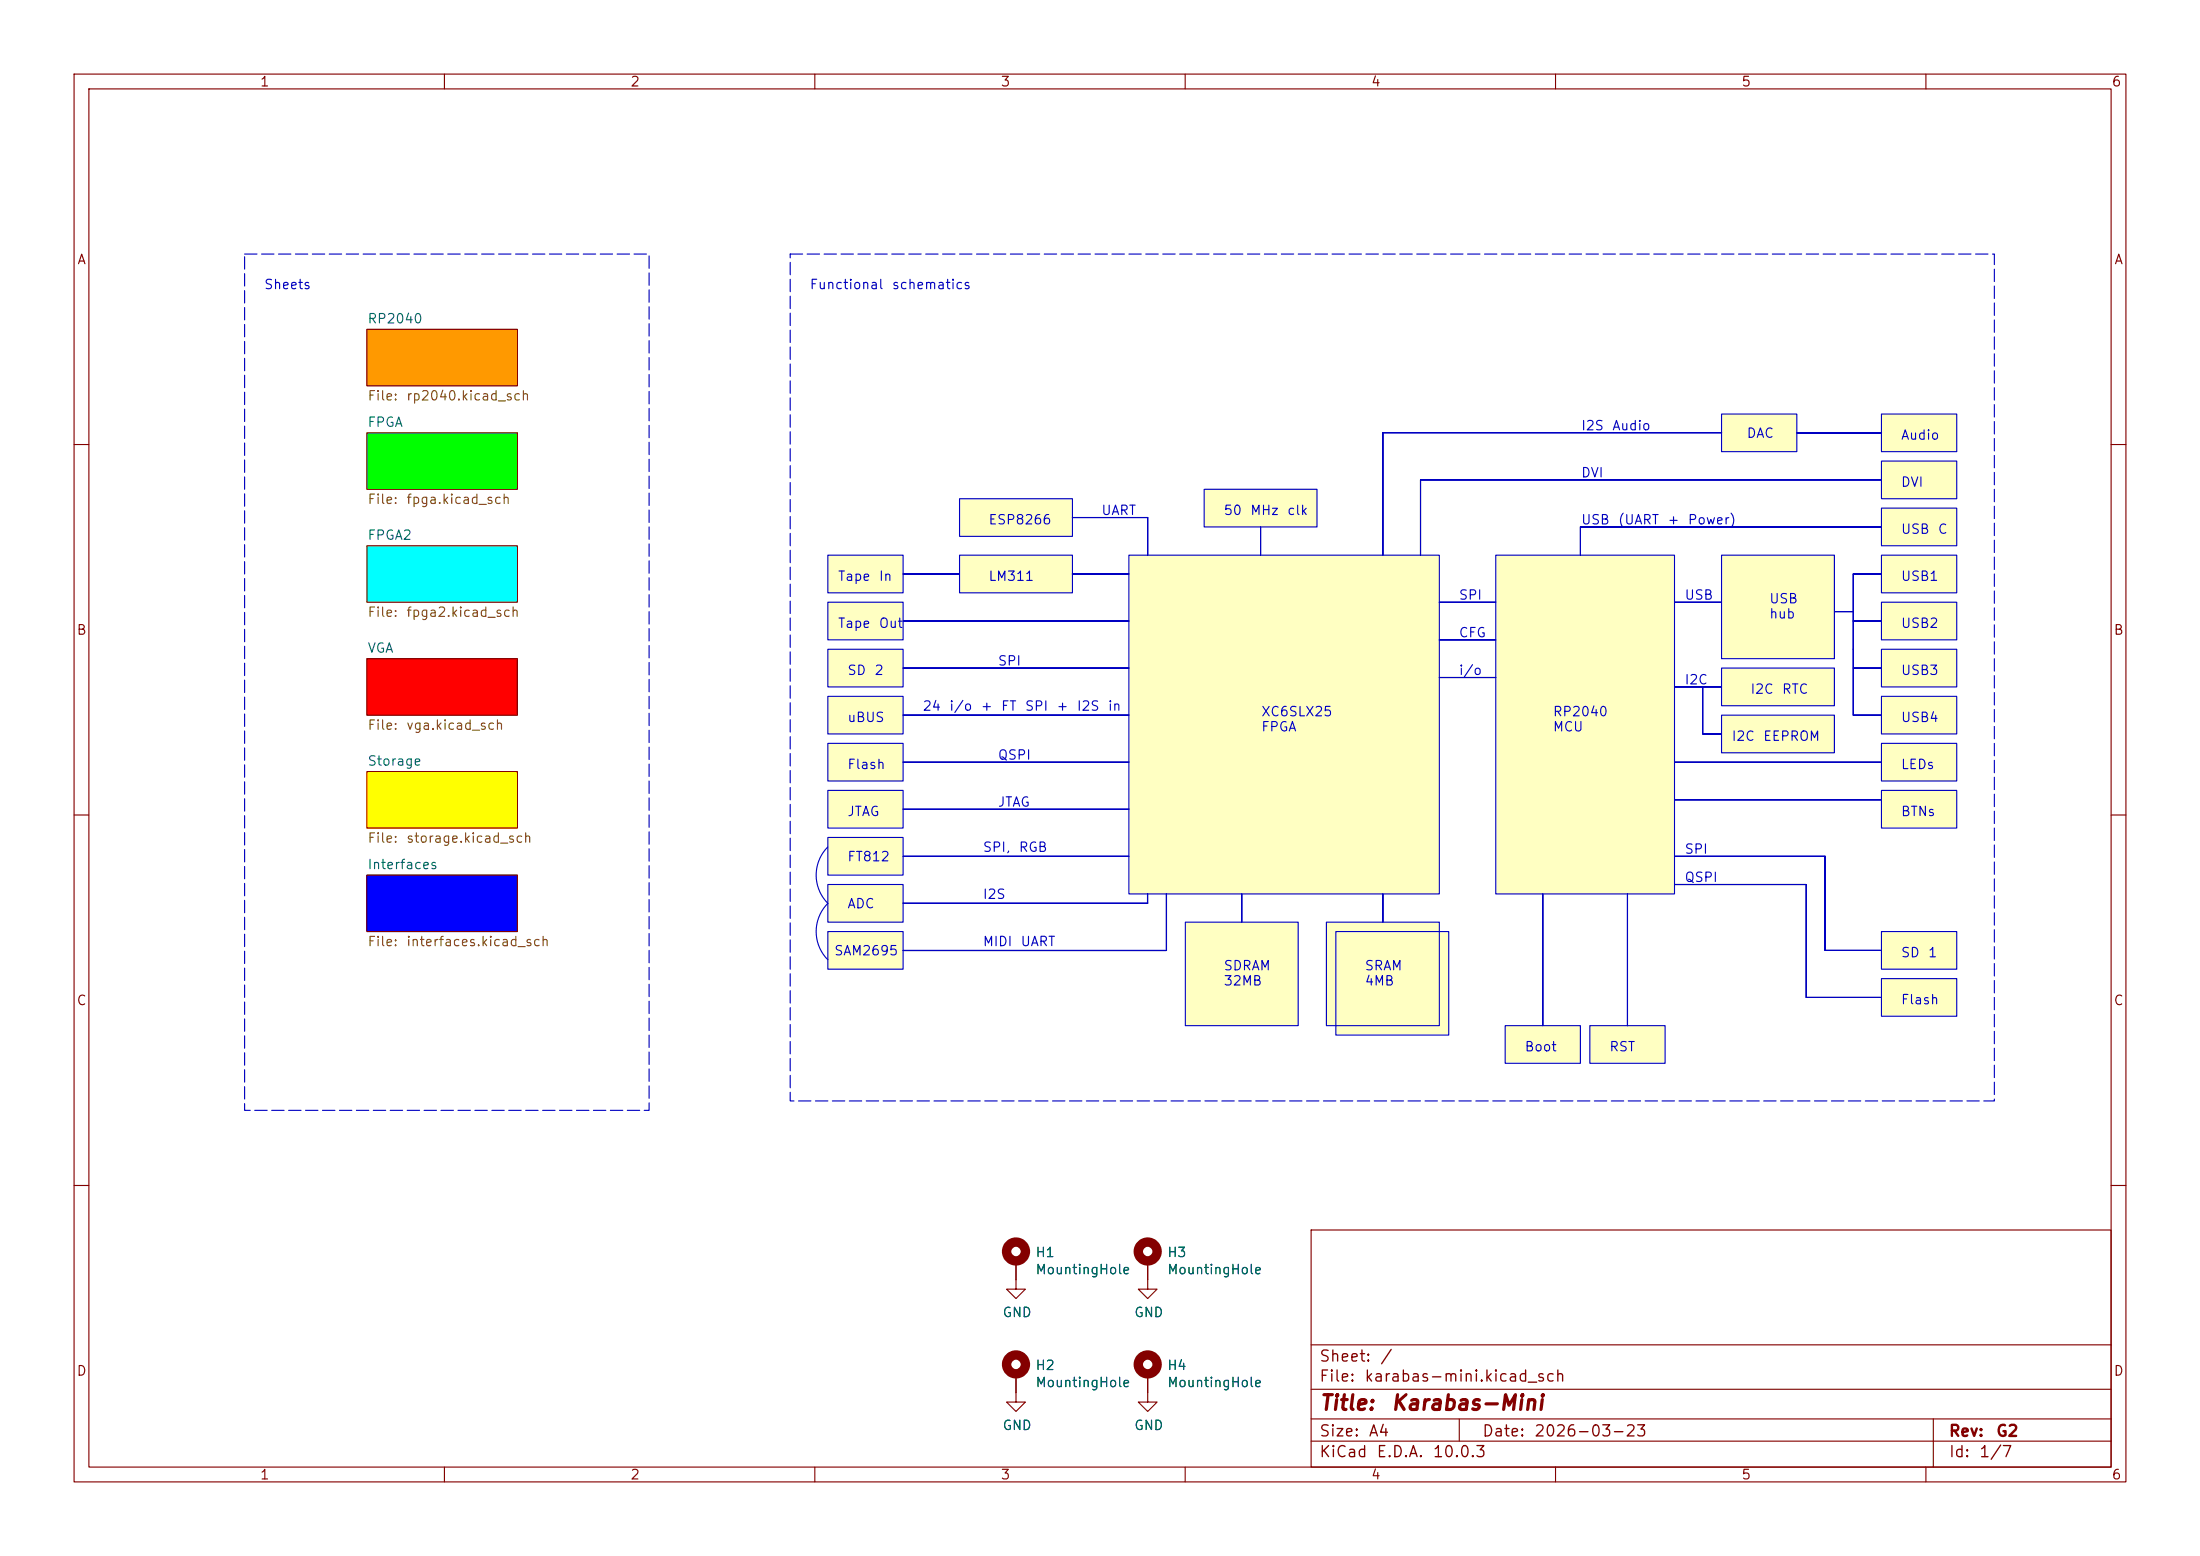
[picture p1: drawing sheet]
<svg xmlns="http://www.w3.org/2000/svg" width="297mm" height="210mm" viewBox="0 0 297 210" stroke-linecap="round" stroke-linejoin="round" font-family="sans-serif">
<g fill="none" stroke="#840000" stroke-width=".15">
<path d="M10 10h277v190h-277zM12 12h273v186h-273zM60 10v2M110 10v2M160 10v2M210 10v2M260 10v2M10 60h2M285 60h2M10 110h2M285 110h2M10 160h2"/>
<path d="M177 166h108v32h-108zM285 160h2M60 198v2M110 198v2M160 198v2M177 194.5h108M177 191.5h108M177 187.5h108M177 181.5h108M197 191.5v3M210 198v2M260 198v2"/>
<path d="M261 191.5v6.5"/>
</g>
<path d="M49.5 104.1h20.3v7.7h-20.3z" fill="#ff0" stroke="#ff0" stroke-width=".14"/>
<path d="M49.5 44.5h20.3v7.6h-20.3z" fill="#f90" stroke="#f90" stroke-width=".14"/>
<path d="M49.5 58.4h20.3v7.6h-20.3z" fill="#0f0" stroke="#0f0" stroke-width=".14"/>
<path d="M49.5 118.1h20.3v7.6h-20.3z" fill="#00f" stroke="#00f" stroke-width=".14"/>
<path d="M49.5 73.7h20.3v7.6h-20.3z" fill="#0ff" stroke="#0ff" stroke-width=".14"/>
<path d="M49.5 88.9h20.3v7.6h-20.3z" fill="#f00" stroke="#f00" stroke-width=".14"/>
<g fill="#ffffc2">
<path d="M254 74.9h10.2v5.1h-10.2z"/>
<path d="M254 81.3h10.2v5.1h-10.2z"/>
<path d="M232.4 55.9h10.2v5.1h-10.2z"/>
<path d="M111.8 106.7h10.1v5.1h-10.1z"/>
<path d="M111.8 113h10.1v5.1h-10.1z"/>
<path d="M111.8 125.7h10.1v5.1h-10.1z"/>
<path d="M111.8 74.9h10.1v5.1h-10.1z"/>
<path d="M111.8 119.4h10.1v5.1h-10.1z"/>
<path d="M111.8 81.3h10.1v5.1h-10.1z"/>
<path d="M129.5 67.3h15.3v5.1h-15.3z"/>
<path d="M129.5 74.9h15.3v5.1h-15.3z"/>
<path d="M111.8 94h10.1v5.1h-10.1z"/>
<path d="M111.8 100.3h10.1v5.1h-10.1z"/>
<path d="M111.8 87.6h10.1v5.1h-10.1z"/>
<path d="M254 106.7h10.2v5.1h-10.2z"/>
<path d="M254 125.7h10.2v5.1h-10.2z"/>
<path d="M254 132.1h10.2v5.1h-10.2z"/>
<path d="M180.3 125.7h15.3v14h-15.3z"/>
<path d="M179.1 124.5h15.2v13.9h-15.2z"/>
<path d="M160 124.5h15.3v13.9h-15.3z"/>
<path d="M152.4 74.9h41.9v45.8h-41.9z"/>
<path d="M162.6 66h15.2v5.1h-15.2z"/>
<path d="M214.6 138.4h10.2v5.1h-10.2z"/>
<path d="M203.2 138.4h10.2v5.1h-10.2z"/>
<path d="M254 68.6h10.2v5.1h-10.2z"/>
<path d="M254 62.2h10.2v5.1h-10.2z"/>
<path d="M254 55.9h10.2v5.1h-10.2z"/>
<path d="M201.9 74.9h24.2v45.8h-24.2z"/>
<path d="M254 87.6h10.2v5.1h-10.2z"/>
<path d="M232.4 74.9h15.2v14h-15.2z"/>
<path d="M232.4 90.2h15.2v5.1h-15.2z"/>
<path d="M254 100.3h10.2v5.1h-10.2z"/>
<path d="M254 94h10.2v5.1h-10.2z"/>
<path d="M232.4 96.5h15.2v5.1h-15.2z"/>
</g>
<path d="M49.5 44.5h20.3v7.6h-20.3zM49.5 58.4h20.3v7.6h-20.3zM49.5 73.7h20.3v7.6h-20.3zM49.5 88.9h20.3v7.6h-20.3zM49.5 104.1h20.3v7.7h-20.3zM49.5 118.1h20.3v7.6h-20.3zM137.2 170.2v3.8h1.2l-1.2 1.3-1.3-1.3h1.3M154.9 170.2v3.8h1.3l-1.3 1.3-1.2-1.3h1.2M137.2 185.4v3.8h1.2l-1.2 1.3-1.3-1.3h1.3M154.9 185.4v3.8h1.3l-1.3 1.3-1.2-1.3h1.2" fill="none" stroke="#840000" stroke-width=".15"/>
<g fill="none" stroke="#840000" stroke-width="1.3">
<circle cx="137.2" cy="168.9" r="1.27"/>
<circle cx="154.9" cy="168.9" r="1.27"/>
<circle cx="137.2" cy="184.1" r="1.27"/>
<circle cx="154.9" cy="184.1" r="1.27"/>
</g>
<g fill="none" stroke="#0000c2" stroke-width=".15">
<path d="M186.7 58.4h45.7zM186.7 58.4v16.5zM232.4 55.9h10.2v5.1h-10.2zM242.6 58.4h11.4zM254 55.9h10.2v5.1h-10.2zM111.8 74.9h10.1v5.1h-10.1zM121.9 77.5h7.6zM129.5 67.3h15.3v5.1h-15.3zM129.5 74.9h15.3v5.1h-15.3zM144.8 69.9h10.1zM144.8 77.5h7.6zM152.4 74.9h41.9v45.8h-41.9z"/>
<path d="M154.9 69.9v5zM162.6 66h15.2v5.1h-15.2zM170.2 71.1v3.8zM191.8 64.8v10.1zM191.8 64.8h62.2zM201.9 74.9h24.2v45.8h-24.2zM213.4 71.1v3.8zM213.4 71.1h40.6zM232.4 74.9h15.2v14h-15.2zM250.2 77.5h3.8zM250.2 77.5v6.3zM254 74.9h10.2v5.1h-10.2z"/>
<path d="M254 68.6h10.2v5.1h-10.2zM254 62.2h10.2v5.1h-10.2zM111.8 81.3h10.1v5.1h-10.1zM111.8 94h10.1v5.1h-10.1zM111.8 87.6h10.1v5.1h-10.1zM121.9 90.2h30.5zM121.9 83.8h30.5zM121.9 96.5h30.5zM194.3 86.4h7.6zM194.3 91.4h7.6zM194.3 81.3h7.6zM226.1 92.7h6.3z"/>
<path d="M226.1 81.3h6.3zM229.9 92.7v6.4zM229.9 99.1h2.5zM232.4 90.2h15.2v5.1h-15.2zM232.4 96.5h15.2v5.1h-15.2zM247.6 82.6h2.6zM250.2 83.8h3.8zM250.2 83.8v3.8zM250.2 90.2h3.8zM250.2 87.6v8.9zM250.2 96.5h3.8zM254 81.3h10.2v5.1h-10.2z"/>
<path d="M254 87.6h10.2v5.1h-10.2zM254 94h10.2v5.1h-10.2zM111.8 106.7h10.1v5.1h-10.1zM111.8 113h10.1v5.1h-10.1zM111.8 119.4h10.1v5.1h-10.1zM111.8 100.3h10.1v5.1h-10.1zM111.8 114.3a5.4 5.4 0 0 0 0 7.6 5.4 5.4 0 0 0 0 7.6M121.9 109.2h30.5zM121.9 102.9h30.5zM121.9 115.6h30.5zM226.1 102.9h27.9zM226.1 119.4h17.7z"/>
<path d="M226.1 115.6h20.3zM226.1 108h27.9zM243.8 119.4v15.2zM246.4 115.6v12.7zM254 106.7h10.2v5.1h-10.2zM254 100.3h10.2v5.1h-10.2zM111.8 125.7h10.1v5.1h-10.1zM121.9 121.9h33zM121.9 128.3h35.6zM154.9 120.7v1.2zM157.5 120.7v7.6zM160 124.5h15.3v13.9h-15.3z"/>
<path d="M167.6 120.7v3.8zM179.1 124.5h15.2v13.9h-15.2zM180.3 125.7h15.3v14h-15.3zM186.7 120.7v3.8zM203.2 138.4h10.2v5.1h-10.2zM208.3 120.7v17.7zM214.6 138.4h10.2v5.1h-10.2zM219.7 120.7v17.7zM243.8 134.6h10.2zM246.4 128.3h7.6zM254 125.7h10.2v5.1h-10.2zM254 132.1h10.2v5.1h-10.2z"/>
</g>
<path d="M33 34.3h54.6v115.6h-54.6zM106.7 34.3h162.5v114.3h-162.5z" fill="none" stroke="#0000c2" stroke-width=".15" stroke-dasharray="1.7 .6"/>
<g font-size="2" fill="#840000">
<text x="178" y="190.8">Title:</text>
<text x="187.7" y="190.8">Karabas-Mini</text>
</g>
<g font-size="1.5" fill="#840000">
<text x="178" y="184.2">Sheet:</text>
<text x="186.2" y="184.2">/</text>
<text x="178" y="186.9">File:</text>
<text x="184.1" y="186.9">karabas-mini.kicad_sch</text>
<text x="178" y="197.1">KiCad</text>
<text x="178" y="194.3">Size:</text>
<text x="184.7" y="194.3">A4</text>
<text x="185.7" y="197.1">E.D.A.</text>
<text x="193.3" y="197.1">10.0.3</text>
<text x="200" y="194.3">Date:</text>
<text x="207" y="194.3">2026-03-23</text>
<text x="263" y="194.3">Rev:</text>
<text x="263" y="197.1">Id:</text>
<text x="267.1" y="197.1">1/7</text>
<text x="269.4" y="194.3">G2</text>
</g>
<g font-size="1.3" fill="#840000">
<text x="35" y="12">1</text>
<text x="85" y="12">2</text>
<text x="135" y="12">3</text>
<text x="185" y="12">4</text>
<text x="235" y="12">5</text>
<text x="285" y="12">6</text>
<text x="10.3" y="36">A</text>
<text x="285.3" y="36">A</text>
<text x="10.3" y="86">B</text>
<text x="285.3" y="86">B</text>
<text x="10.3" y="136">C</text>
<text x="285.3" y="136">C</text>
<text x="10.3" y="186">D</text>
<text x="285.3" y="186">D</text>
<text x="35" y="200">1</text>
<text x="85" y="200">2</text>
<text x="135" y="200">3</text>
<text x="185" y="200">4</text>
<text x="235" y="200">5</text>
<text x="285" y="200">6</text>
</g>
<g font-size="1.3" fill="#0000c2">
<text x="35.6" y="39.3">Sheets</text>
<text x="109.2" y="39.3">Functional</text>
<text x="120.3" y="39.3">schematics</text>
<text x="213.4" y="58.4">I2S</text>
<text x="217.6" y="58.4">Audio</text>
<text x="235.7" y="59.4">DAC</text>
<text x="256.5" y="59.7">Audio</text>
<text x="213.4" y="64.7">DVI</text>
<text x="133.3" y="71.1">ESP8266</text>
<text x="148.6" y="69.8">UART</text>
<text x="165.1" y="69.8">50</text>
<text x="168.7" y="69.8">MHz</text>
<text x="173.7" y="69.8">clk</text>
<text x="213.4" y="71.1">USB</text>
<text x="218.3" y="71.1">(UART</text>
<text x="225" y="71.1">+</text>
<text x="227.8" y="71.1">Power)</text>
<text x="256.5" y="66">DVI</text>
<text x="256.5" y="72.4">USB</text>
<text x="261.5" y="72.4">C</text>
<text x="113" y="78.7">Tape</text>
<text x="118.6" y="78.7">In</text>
<text x="133.3" y="78.7">LM311</text>
<text x="196.8" y="81.3">SPI</text>
<text x="227.3" y="81.3">USB</text>
<text x="238.8" y="81.8">USB</text>
<text x="238.8" y="83.8">hub</text>
<text x="256.5" y="78.7">USB1</text>
<text x="113" y="85.1">Tape</text>
<text x="118.6" y="85.1">Out</text>
<text x="196.8" y="86.3">CFG</text>
<text x="256.5" y="85.1">USB2</text>
<text x="114.3" y="91.4">SD</text>
<text x="118" y="91.4">2</text>
<text x="134.6" y="90.1">SPI</text>
<text x="196.8" y="91.4">i/o</text>
<text x="227.3" y="92.7">I2C</text>
<text x="236.2" y="94">I2C</text>
<text x="240.5" y="94">RTC</text>
<text x="256.5" y="91.4">USB3</text>
<text x="114.3" y="97.8">uBUS</text>
<text x="124.5" y="96.2">24</text>
<text x="128" y="96.2">i/o</text>
<text x="132.3" y="96.2">+</text>
<text x="135" y="96.2">FT</text>
<text x="138.3" y="96.2">SPI</text>
<text x="142.5" y="96.2">+</text>
<text x="145.3" y="96.2">I2S</text>
<text x="149.5" y="96.2">in</text>
<text x="170.2" y="97">XC6SLX25</text>
<text x="170.2" y="99">FPGA</text>
<text x="209.5" y="97">RP2040</text>
<text x="209.5" y="99">MCU</text>
<text x="233.7" y="100.3">I2C</text>
<text x="237.9" y="100.3">EEPROM</text>
<text x="256.5" y="97.8">USB4</text>
<text x="114.3" y="104.1">Flash</text>
<text x="134.6" y="102.8">QSPI</text>
<text x="256.5" y="104.1">LEDs</text>
<text x="114.3" y="110.5">JTAG</text>
<text x="134.6" y="109.2">JTAG</text>
<text x="256.5" y="110.5">BTNs</text>
<text x="114.3" y="116.6">FT812</text>
<text x="132.6" y="115.3">SPI,</text>
<text x="137.4" y="115.3">RGB</text>
<text x="227.3" y="119.4">QSPI</text>
<text x="227.3" y="115.5">SPI</text>
<text x="114.3" y="122.9">ADC</text>
<text x="132.6" y="121.6">I2S</text>
<text x="112.5" y="129.3">SAM2695</text>
<text x="132.6" y="128">MIDI</text>
<text x="137.7" y="128">UART</text>
<text x="165.1" y="131.3">SDRAM</text>
<text x="184.1" y="131.3">SRAM</text>
<text x="256.5" y="129.5">SD</text>
<text x="260.2" y="129.5">1</text>
<text x="165.1" y="133.3">32MB</text>
<text x="184.1" y="133.3">4MB</text>
<text x="256.5" y="135.9">Flash</text>
<text x="205.7" y="142.2">Boot</text>
<text x="217.2" y="142.2">RST</text>
</g>
<g font-size="1.3" fill="#006464">
<text x="49.5" y="44">RP2040</text>
<text x="49.5" y="57.9">FPGA</text>
<text x="49.5" y="73.2">FPGA2</text>
<text x="49.5" y="88.4">VGA</text>
<text x="49.5" y="103.7">Storage</text>
<text x="49.5" y="117.6">Interfaces</text>
<text x="139.7" y="170">H1</text>
<text x="139.7" y="172.3">MountingHole</text>
<text x="157.5" y="170">H3</text>
<text x="157.5" y="172.3">MountingHole</text>
<text x="135.3" y="178.1">GND</text>
<text x="153" y="178.1">GND</text>
<text x="139.7" y="185.2">H2</text>
<text x="157.5" y="185.2">H4</text>
<text x="139.7" y="187.5">MountingHole</text>
<text x="157.5" y="187.5">MountingHole</text>
<text x="135.3" y="193.3">GND</text>
<text x="153" y="193.3">GND</text>
</g>
<g font-size="1.3" fill="#725600">
<text x="49.5" y="54.4">File:</text>
<text x="54.8" y="54.4">rp2040.kicad_sch</text>
<text x="49.5" y="68.3">File:</text>
<text x="54.8" y="68.3">fpga.kicad_sch</text>
<text x="49.5" y="83.6">File:</text>
<text x="54.8" y="83.6">fpga2.kicad_sch</text>
<text x="49.5" y="98.8">File:</text>
<text x="54.8" y="98.8">vga.kicad_sch</text>
<text x="49.5" y="114.1">File:</text>
<text x="54.8" y="114.1">storage.kicad_sch</text>
<text x="49.5" y="128">File:</text>
<text x="54.8" y="128">interfaces.kicad_sch</text>
</g>
</svg>
